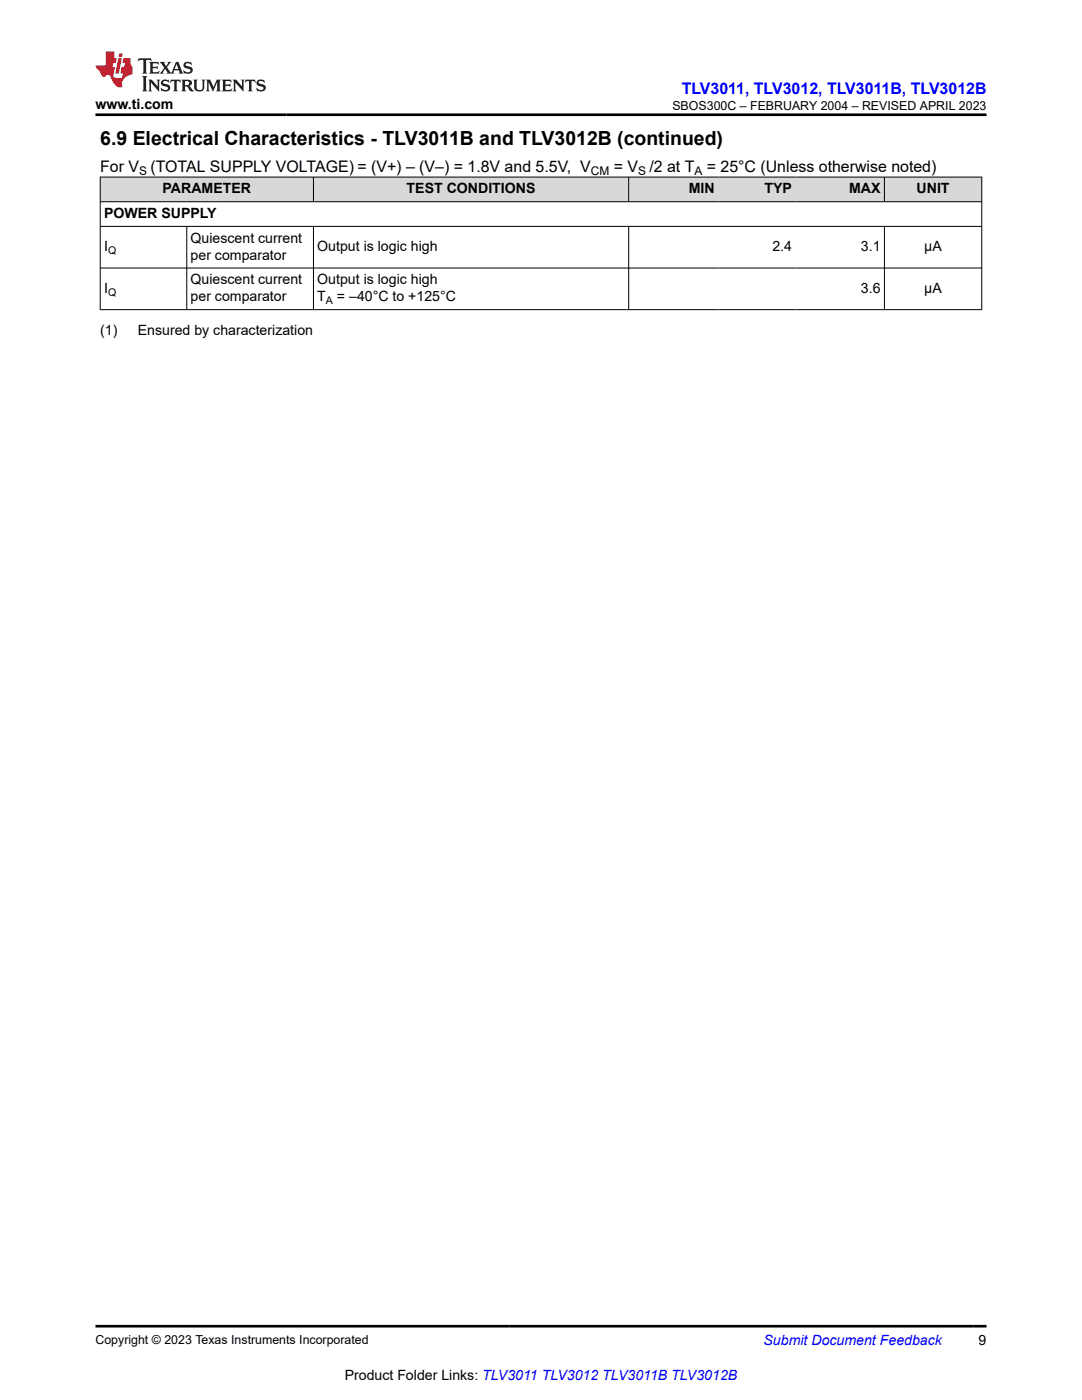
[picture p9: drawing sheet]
<svg xmlns="http://www.w3.org/2000/svg" width="216mm" height="279mm" viewBox="0 0 216 279" stroke-linecap="round" stroke-linejoin="round" font-family="sans-serif">
<g fill="#d8d8d8">
<path d="M20 35.3h175.9v5h-175.9z" fill-rule="evenodd"/>
<path d="M20.1 35.4h42.4v4.8h-42.4z" fill-rule="evenodd"/>
<path d="M62.6 35.4h62.8v4.8h-62.8z" fill-rule="evenodd"/>
<path d="M125.5 35.4h17.8v4.8h-17.8z" fill-rule="evenodd"/>
<path d="M143.3 35.4h15.4v4.8h-15.4z" fill-rule="evenodd"/>
<path d="M158.7 35.4h17.7v4.8h-17.7z" fill-rule="evenodd"/>
<path d="M176.5 35.4h19.3v4.8h-19.3z" fill-rule="evenodd"/>
</g>
<g fill="none" stroke="#000" stroke-width=".2">
<path d="M19.9 35.3h176.1M20 35.3v26.6M62.5 35.3v5M125.4 35.3v5M176.5 35.3v5M195.9 35.3v26.6M19.9 40.3h176.1M19.9 45.2h176.1M19.9 53.5h176.1M37.3 45.2v16.7M62.5 45.2v16.7M125.4 45.2v16.7"/>
<path d="M176.5 45.2v16.7M19.9 61.8h176.1"/>
</g>
<path d="M27.7 11.6l-.2 .6 .5-.2h.6v.1v2.2l-.2 .4h1l-.2-.4v-2.2v-.1h.5l.5 .2-.1-.6zM29.8 12.4l.2 .3v1.6l-.2 .4h1.9l.1-.6a1.08 1.08 0 0 1-1.3 .2v-.7h.6l.4 .2v-.7l-.4 .2h-.6v-.5l.2-.2a1 1 0 0 1 1 .3l-.1-.5zM31.8 12.4l1 1.1-1 1.2h.9l-.2-.2 .4-.8 .5 .8-.2 .2h1.6l-.2-.2 .1-.5h1l.1 .5-.1 .2h.9l-.2-.4-.8-1.9h-.5l-1 2.1-.8-1.1 .9-1h-.8l.2 .2-.5 .6-.3-.6 .1-.2zM35.2 12.8l.4 1h-.8zM36.8 12.5a.65 .65 0 0 0-.2 .7 .65 .65 0 0 0 .6 .5l.7 .1 .1 .3a.79 .79 0 0 1-.7 .4 .79 .79 0 0 1-.7-.5l.1 .7 .2-.1a.93 .93 0 0 0 1.1 0 .93 .93 0 0 0 .4-.9 1.46 1.46 0 0 0-1.2-.6l-.1-.3a1.09 1.09 0 0 1 1.2 .2l-.2-.6-.1 .1-.6-.2zM28.4 15.2l.2 .4v2.2l-.2 .4h1l-.2-.4v-2.2l.2-.4zM29.6 15.9l.2 .4v1.5l-.2 .4h.8l-.3-.4v-1.3l1.7 1.8v-2l.2-.4h-.8l.2 .2 .1 1.1-1.2-1.3zM32.3 16a.65 .65 0 0 0-.2 .8 .65 .65 0 0 0 .7 .4l.6 .2 .1 .2a.79 .79 0 0 1-.7 .4 .79 .79 0 0 1-.7-.5l.1 .7 .2-.1a.93 .93 0 0 0 1.1 .1 .93 .93 0 0 0 .4-1 1.46 1.46 0 0 0-1.2-.5l-.1-.4a1.09 1.09 0 0 1 1.2 .2l-.2-.6-.1 .1-.6-.1zM34.1 15.9l-.1 .6a.63 .63 0 0 1 .7-.3l.1 1.6-.3 .4h1l-.2-.4v-1.6a.66 .66 0 0 1 .8 .3l-.1-.6zM36.2 15.9l.2 .4v1.5l-.2 .4h.9l-.2-.2v-.7h.5l.1 .2a.79 .79 0 0 0 1.2 .6l-1-.9a.61 .61 0 0 0 .6-.6 .61 .61 0 0 0-.5-.7zM36.9 16.2h.2a.47 .47 0 0 1 .5 .1 .47 .47 0 0 1 .1 .5l-.2 .1-.6 .1zM38.5 15.9l.2 .2a2.27 2.27 0 0 0 .4 2 1.04 1.04 0 0 0 1.7-.7v-1.3l.2-.2h-.8l.2 .4v1.1a.6 .6 0 0 1-.6 .6 .6 .6 0 0 1-.6-.6v-1.1l.3-.4zM41.1 15.9l.2 .4v1.5l-.2 .4h.7l-.2-.4v-1.4l.9 1.9 .8-1.9v1.4l-.2 .4h1l-.3-.4v-1.5l.3-.4h-.8l-.7 1.5-.7-1.5zM44.3 15.9l.2 .4v1.5l-.2 .4h1.9l.1-.6a1.09 1.09 0 0 1-1.3 .2v-.7h.6l.4 .2v-.6l-.4 .2h-.6v-.6l.2-.1a1.01 1.01 0 0 1 1 .3l-.1-.6zM46.4 15.9l.3 .4v1.5l-.3 .4h.8l-.2-.4v-1.3l1.6 1.8v-2l.2-.4h-.7l.2 .2v1.1l-1.2-1.3zM49 15.9l-.1 .6a.63 .63 0 0 1 .8-.3v1.6l-.3 .4h1l-.2-.4v-1.6a.66 .66 0 0 1 .8 .3l-.1-.6zM51.4 16a.65 .65 0 0 0-.2 .8 .65 .65 0 0 0 .6 .4l.6 .2 .2 .2a.79 .79 0 0 1-.8 .4 .79 .79 0 0 1-.6-.5l.1 .7 .2-.1a.93 .93 0 0 0 1 .1 .93 .93 0 0 0 .5-1 1.46 1.46 0 0 0-1.3-.5l-.1-.4a1.09 1.09 0 0 1 1.3 .2l-.2-.6-.2 .1-.5-.1z" fill="#231f20"/>
<path d="M21.1 10.3v2.7h-2.1l.1 .4 .9 1a.95 .95 0 0 0 .9 .9 .59 .59 0 0 1 .6-.4 .59 .59 0 0 1 .5 .3l.4 .8a1.59 1.59 0 0 0 2.1 1.4 1.61 1.61 0 0 1 1-2.3l1-.3-.1-1.5a1.59 1.59 0 0 1-.4-1.7h-1.4l-.2 .9h.5l-.1 .9h-.5l-.2 .9v.3l.4 .1-.2 .9h-.6a.73 .73 0 0 1-1.1-.7l.3-1.5h-.5l.2-.9h.5l.2-.9h-.5v-1.3zM23.6 11.6l-.6 3.1h.7l.6-3.1zM23.8 10.7l-.1 .6h.7l.1-.6z" fill="#ed1c24"/>
<path d="M19 22.9h177.8M19 264.7h177.8" fill="none" stroke="#000" stroke-width=".53"/>
<text font-size="3.9" x="20" y="28.8">6.9 Electrical Characteristics - TLV3011B and TLV3012B (continued)</text>
<text font-size="3.2" fill="#00f" x="136" y="18.7">TLV3011, TLV3012, TLV3011B, TLV3012B</text>
<g font-size="3.2">
<text x="20" y="34.3">For V</text>
<text x="30" y="34.3">(TOTAL SUPPLY VOLTAGE) = (V+) – (V–) = 1.8V and 5.5V, V</text>
<text x="122.5" y="34.3">= V</text>
<text x="129.6" y="34.3">/2 at T</text>
<text x="141" y="34.3">= 25°C (Unless otherwise noted)</text>
</g>
<g font-size="2.8">
<text x="19" y="21.8">www.ti.com</text>
<text x="32.4" y="38.6">PARAMETER</text>
<text x="81.1" y="38.6">TEST CONDITIONS</text>
<text x="137.5" y="38.6">MIN</text>
<text x="152.6" y="38.6">TYP</text>
<text x="169.4" y="38.6">MAX</text>
<text x="182.9" y="38.6">UNIT</text>
<text x="20.8" y="43.5">POWER SUPPLY</text>
<text x="20.8" y="50.1">I</text>
<text x="38" y="48.5">Quiescent current</text>
<text x="38" y="51.8">per comparator</text>
<text x="63.3" y="50.1">Output is logic high</text>
<text x="154.1" y="50.1">2.4</text>
<text x="171.8" y="50.1">3.1</text>
<text x="184.4" y="50.1">µA</text>
<text x="20.8" y="58.5">I</text>
<text x="38" y="56.8">Quiescent current</text>
<text x="63.3" y="56.8">Output is logic high</text>
<text x="171.8" y="58.5">3.6</text>
<text x="184.4" y="58.5">µA</text>
<text x="38" y="60.2">per comparator</text>
<text x="63.3" y="60.2">T</text>
<text x="67.2" y="60.2">= –40°C to +125°C</text>
<text x="20" y="67">(1)</text>
<text x="27.5" y="67">Ensured by characterization</text>
<text x="195.3" y="268.5">9</text>
<text x="68.8" y="275.3">Product Folder Links: TLV3011 TLV3012 TLV3011B TLV3012B</text>
</g>
<text font-size="2.8" fill="#00f" x="152.4" y="268.5">Submit Document Feedback</text>
<g font-size="2.5">
<text x="134.2" y="21.9">SBOS300C – FEBRUARY 2004 – REVISED APRIL 2023</text>
<text x="19" y="268.2">Copyright © 2023 Texas Instruments Incorporated</text>
</g>
<g font-size="2.4">
<text x="27.8" y="34.9">S</text>
<text x="117.9" y="34.9">CM</text>
<text x="127.3" y="34.9">S</text>
<text x="138.6" y="34.9">A</text>
</g>
<g font-size="2.1">
<text x="21.6" y="50.7">Q</text>
<text x="21.6" y="59">Q</text>
<text x="65" y="60.7">A</text>
</g>
</svg>
